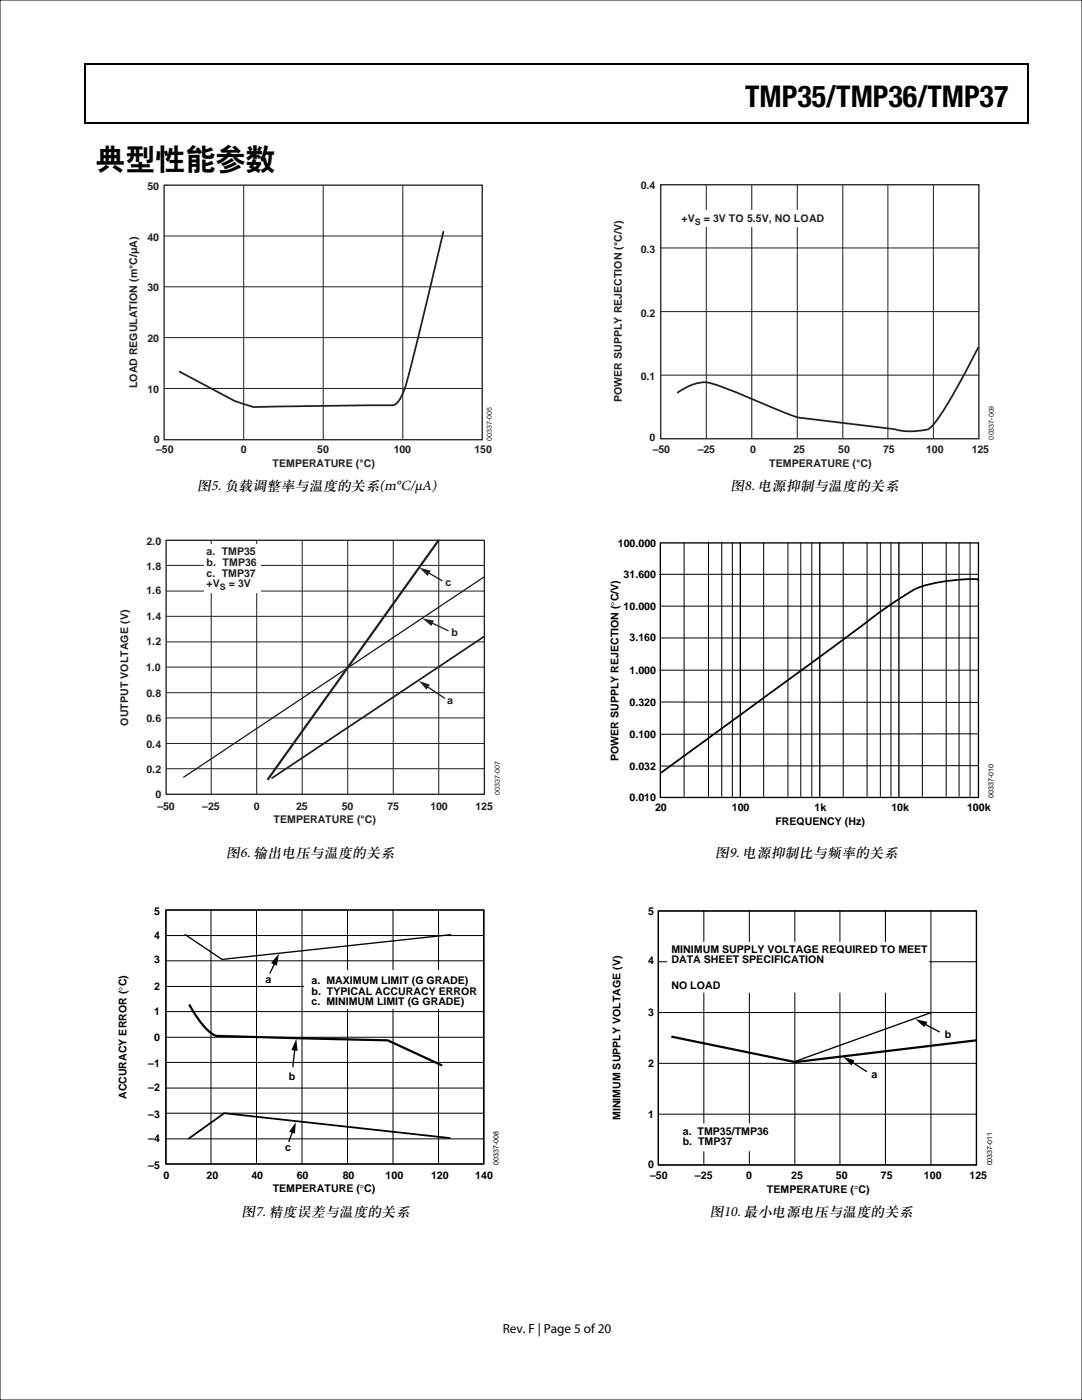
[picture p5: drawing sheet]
<svg xmlns="http://www.w3.org/2000/svg" width="216mm" height="279mm" viewBox="0 0 216 279" stroke-linecap="round" stroke-linejoin="round" font-family="sans-serif">
<path d="M16.9 12.7h.2v1h-.2zM205.1 12.7h.2v1h-.2zM205.1 12.7h.2v.3h-.2zM82.3 24.4h.2v.3h-.2zM205.1 24.4h.2v.3h-.2z" fill="#000"/>
<path d="M16.9 12.8h188.2M17 13.7v11M205.2 13.7v11M16.9 24.5h188.2" fill="none" stroke="#000" stroke-width=".25"/>
<path d="M32.7 37h63.5v50.8h-63.5zM131.8 36.9h63.5v50.7h-63.5z" fill="none" stroke="#231f20" stroke-width=".26"/>
<g fill="none" stroke="#231f20" stroke-width=".2">
<path d="M48.6 37v50.7M64.5 37v50.7M80.4 37v50.7M140.9 36.9v50.7M150 36.9v50.7M159.1 36.9v50.7M168.2 36.9v50.7M177.2 36.9v50.7M186.2 36.9v50.7M32.7 47.1h63.5M32.7 57.2h63.5M131.8 49.5h63.5"/>
<path d="M32.7 67.4h63.5M32.7 77.5h63.5M131.8 62.2h63.5M131.8 74.9h63.5"/>
</g>
<path d="M133.2 42h31.9v3.3h-31.9z" fill="#fff"/>
<path d="M88.5 46.2l-7 28.9a13.1 13.1 0 0 1-2.3 5.4l-.9 .4-27.7 .3-3.8-1.2-11-5.8M195.2 69.4l-.5 .9a106.2 106.2 0 0 1-8.4 14.4l-.7 .7-.6 .3a12.9 12.9 0 0 1-6.6-.1l-19.1-2.3-6.2-2.4a95.6 95.6 0 0 0-11.7-4.5 9.1 9.1 0 0 0-6.1 1.9" fill="none" stroke="#231f20" stroke-width=".35"/>
<path d="M33.1 107.8h63.5v50.7h-63.5z" fill="none" stroke="#231f20" stroke-width=".26"/>
<g fill="none" stroke="#231f20" stroke-width=".2">
<path d="M33.1 112.8h63.5M33.1 118h63.5M42.1 107.8v50.7M51.2 107.8v50.7M60.3 107.8v50.7M69.4 107.8v50.7M78.5 107.8v50.7M87.5 107.8v50.7M33.1 123h63.5M33.1 128.1h63.5M33.1 133.1h63.5M33.1 138.2h63.5"/>
<path d="M33.1 143.3h63.5M33.1 148.4h63.5M33.1 153.4h63.5"/>
</g>
<path d="M40.8 108.6h11.3v9.8h-11.3z" fill="#fff"/>
<path d="M36.7 155.1l59.8-39.9z" fill="#fff" stroke="#231f20" stroke-width=".26"/>
<path d="M87.5 107.9l-34 47.5z" fill="#fff" stroke="#231f20" stroke-width=".44"/>
<path d="M54.3 155.3l42.2-28.2z" fill="#fff" stroke="#231f20" stroke-width=".35"/>
<path d="M85.1 136.9l3.7 2.5" fill="none" stroke="#231f20" stroke-width=".26"/>
<path d="M83.6 135.9l2.2 .8-.7 .9z" fill="#231f20"/>
<path d="M86 124.2l3.5 1.7" fill="none" stroke="#231f20" stroke-width=".26"/>
<path d="M84.3 123.4l2.3 .5-.5 1z" fill="#231f20"/>
<path d="M85.3 114.2l3 1.7" fill="none" stroke="#231f20" stroke-width=".26"/>
<path d="M83.7 113.3l2.3 .6-.7 1.1z" fill="#231f20"/>
<g fill="none" stroke="#000" stroke-width=".2">
<path d="M33.1 186.7h63.5M33.1 191.7h63.5M33.1 196.9h63.5M33.1 181.6h63.5v50.7h-63.5zM42.1 181.6v50.7M51.2 181.6v50.7M60.3 181.6v50.7M69.3 181.6v50.7M78.4 181.6v50.7M87.5 181.6v50.7M33.1 201.9h63.5M33.1 207h63.5"/>
<path d="M33.1 212h63.5M33.1 217.1h63.5M33.1 222.2h63.5M33.1 227.3h63.5"/>
</g>
<path d="M60.6 193.7h35.6v7.7h-35.6z" fill="#fff"/>
<g fill="none" stroke="#000" stroke-width=".26">
<path d="M131.8 108.4h63.4v50.8h-63.4zM147.7 108.4v50.5M163.6 108.4v50.5M179.4 108.4v50.5M33.1 181.6h63.4v50.7h-63.4zM37 186.5l7.3 5 45.6-5M54.9 192.1l-1.1 2.2M131.4 181.8h63.4v50.7h-63.4zM58.8 209.2l-.4 3.8M169.9 211.9l3.1 2M184.3 204.3l3.2 1.7M185.6 202.2l-27.1 9.7"/>
<path d="M58.4 225.7l-.8 2.2"/>
</g>
<path d="M55.7 190.3l-.5 2.4-1.1-.5zM59.1 207.3l.3 2.4-1.3-.2zM168.3 210.9l2.2 .7-.6 1.1zM182.7 203.4l2.4 .5-.7 1.1zM59 223.9l-.2 2.3-1.1-.3z" fill="#000"/>
<path d="M195.2 115.7a32.3 32.3 0 0 0-12.1 1.6 101.7 101.7 0 0 0-13.5 9.4l-37.7 27.5M89.7 227.1l-45-4.9-7 5" fill="none" stroke="#000" stroke-width=".35"/>
<path d="M37.9 200.7a19.3 19.3 0 0 0 4.4 5.6l1.2 .5 33.9 .8 10.6 5M134.2 206.9l24.5 5.1 35.9-4.4" fill="none" stroke="#000" stroke-width=".44"/>
<g fill="none" stroke="#000" stroke-width=".2">
<path d="M131.7 114.6h63.5M136.5 108.4v50.5M141.4 108.4v50.5M144 108.4v50.5M146.1 108.4v50.5M152.4 108.4v50.5M157.2 108.4v50.5M159.8 108.4v50.5M162 108.4v50.5M168.3 108.4v50.5M173 108.4v50.5M175.7 108.4v50.5"/>
<path d="M177.8 108.4v50.5M184 108.4v50.5M188.8 108.4v50.5M191.4 108.4v50.5M193.6 108.4v50.5M131.7 133.8h63.5M131.8 127.3h63.5M131.9 121h63.3M131.8 140.1l63.4 .1M195 146.5h-63.2M195.1 152.8l-63.3 .1M131.4 181.8h63.4v50.7h-63.4z"/>
<path d="M131.4 191.9h63.4M140.4 181.8v50.7M149.5 181.8v50.7M158.6 181.8v50.7M167.6 181.8v50.7M176.7 181.8v50.7M185.8 181.8v50.7M131.4 202.1h63.4M131.4 212.2h63.4M131.4 222.4h63.4"/>
</g>
<path d="M133.3 188.2h51.9v9.7h-51.9z" fill="#fff"/>
<path d="M133.3 188.2h51.9v9.7h-51.9z" fill="none" stroke="#fff" stroke-width=".35"/>
<path d="M135.5 224.4h18.6v5.2h-18.6z" fill="#fff"/>
<path d="M135.5 224.4h18.6v5.2h-18.6z" fill="none" stroke="#fff" stroke-width=".35"/>
<path d="M0 0h215.9v279.4h-215.9z" fill="none" stroke="#0a0204" stroke-width=".2"/>
<g font-size="6">
<text x="148.7" y="21.3">TMP35/TMP36/TMP37</text>
<text x="19" y="33.6">典型性能参数</text>
</g>
<g font-size="2.9">
<text x="39.4" y="97.8">图5. 负载调整率与温度的关系(m°C/μA)</text>
<text x="145.8" y="97.8">图8. 电源抑制与温度的关系</text>
<text x="45.1" y="171.1">图6. 输出电压与温度的关系</text>
<text x="142.7" y="171.1">图9. 电源抑制比与频率的关系</text>
<text x="48.2" y="242.7">图7. 精度误差与温度的关系</text>
<text x="141.6" y="242.7">图10. 最小电源电压与温度的关系</text>
</g>
<text font-size="2.6" x="100.3" y="266">Rev. F | Page 5 of 20</text>
<g font-size="2.1" fill="#231f20">
<text x="29.4" y="37.9">50</text>
<text x="127.8" y="37.8">0.4</text>
<text x="136" y="44.3">+V</text>
<text x="140.4" y="44.3">= 3V TO 5.5V, NO LOAD</text>
<text x="29.4" y="48">40</text>
<text x="127.8" y="50.5">0.3</text>
<text x="29.4" y="58.1">30</text>
<text x="127.8" y="63.2">0.2</text>
<text x="29.4" y="68.2">20</text>
<text x="27.4" y="77.5" transform="rotate(-90 27.4 77.5)">LOAD REGULATION (m°C/µA)</text>
<text x="127.8" y="75.9">0.1</text>
<text x="29.4" y="78.4">10</text>
<text x="124.1" y="80.3" transform="rotate(-90 124.1 80.3)">POWER SUPPLY REJECTION (°C/V)</text>
<text x="30.7" y="88.5">0</text>
<text x="129.6" y="88">0</text>
<text x="31.2" y="90.3">–50</text>
<text x="48" y="90.3">0</text>
<text x="54.4" y="93.3">TEMPERATURE (°C)</text>
<text x="63.3" y="90.3">50</text>
<text x="78.6" y="90.3">100</text>
<text x="94.7" y="90.3">150</text>
<text x="130.3" y="90.4">–50</text>
<text x="139.2" y="90.4">–25</text>
<text x="149.7" y="90.4">0</text>
<text x="153.5" y="93.2">TEMPERATURE (°C)</text>
<text x="158.3" y="90.4">25</text>
<text x="167.3" y="90.4">50</text>
<text x="176.2" y="90.4">75</text>
<text x="184.8" y="90.4">100</text>
<text x="193.9" y="90.4">125</text>
<text x="29.2" y="113.7">1.8</text>
<text x="29.2" y="108.8">2.0</text>
<text x="41.2" y="110.8">a</text>
<text x="41.2" y="112.9">b. TMP36</text>
<text x="42.4" y="110.8">. TMP35</text>
<text x="29.2" y="118.5">1.6</text>
<text x="41.2" y="115.1">c</text>
<text x="41.2" y="117.2">+V</text>
<text x="42.4" y="115.1">. TMP37</text>
<text x="45.7" y="117.2">= 3V</text>
<text x="88.9" y="116.9">c</text>
<text x="29.2" y="123.8">1.4</text>
<text x="29.2" y="128.7">1.2</text>
<text x="90.1" y="127">b</text>
<text x="29.2" y="134">1.0</text>
<text x="29.2" y="139.1">0.8</text>
<text x="89.3" y="140.4">a</text>
<text x="25.6" y="144.8" transform="rotate(-90 25.6 144.8)">OUTPUT VOLTAGE (V)</text>
<text x="29.2" y="144">0.6</text>
<text x="29.2" y="149.3">0.4</text>
<text x="29.2" y="154.2">0.2</text>
<text x="31" y="159.2">0</text>
<text x="31.4" y="161.6">–50</text>
<text x="40.4" y="161.6">–25</text>
<text x="50.6" y="161.6">0</text>
<text x="59.1" y="161.6">25</text>
<text x="68.2" y="161.6">50</text>
<text x="77.3" y="161.6">75</text>
<text x="85.9" y="161.6">100</text>
<text x="94.9" y="161.6">125</text>
<text x="54.6" y="164.2">TEMPERATURE (°C)</text>
</g>
<g font-size="2.1">
<text x="123.3" y="109.2">100.000</text>
<text x="124.4" y="115.3">31.600</text>
<text x="124.4" y="121.8">10.000</text>
<text x="125.6" y="128">3.160</text>
<text x="125.6" y="134.5">1.000</text>
<text x="125.6" y="140.9">0.320</text>
<text x="125.6" y="147.3">0.100</text>
<text x="123.4" y="151.9" transform="rotate(-90 123.4 151.9)">POWER SUPPLY REJECTION (°C/V)</text>
<text x="125.6" y="153.6">0.032</text>
<text x="125.6" y="159.9">0.010</text>
<text x="130.7" y="161.9">20</text>
<text x="146" y="161.9">100</text>
<text x="162.5" y="161.9">1k</text>
<text x="177.9" y="161.9">10k</text>
<text x="193" y="161.9">100k</text>
<text x="154.7" y="164.7">FREQUENCY (Hz)</text>
<text x="30.8" y="182.5">5</text>
<text x="30.8" y="187.4">4</text>
<text x="134" y="190.2">MINIMUM SUPPLY VOLTAGE REQUIRED TO MEET</text>
<text x="30.8" y="197.6">2</text>
<text x="30.8" y="192.3">3</text>
<text x="53" y="196.2">a</text>
<text x="62.2" y="196.4">a. MAXIMUM LIMIT (G GRADE)</text>
<text x="134" y="192.3">DATA SHEET SPECIFICATION</text>
<text x="134" y="197.3">NO LOAD</text>
<text x="30.8" y="202.5">1</text>
<text x="62.2" y="198.5">b. TYPICAL ACCURACY ERROR</text>
<text x="62.2" y="200.6">c. MINIMUM LIMIT (G GRADE)</text>
<text x="30.8" y="207.8">0</text>
<text x="29.6" y="212.9">–1</text>
<text x="57.6" y="215.5">b</text>
<text x="25.3" y="219.4" transform="rotate(-90 25.3 219.4)">ACCURACY ERROR (°C)</text>
<text x="29.6" y="217.8">–2</text>
<text x="29.6" y="223.1">–3</text>
<text x="29.6" y="228">–4</text>
<text x="29.6" y="233.2">–5</text>
<text x="56.9" y="229.7">c</text>
<text x="32.6" y="235.3">0</text>
<text x="41.2" y="235.3">20</text>
<text x="50.2" y="235.3">40</text>
<text x="54.4" y="238">TEMPERATURE (°C)</text>
<text x="59.2" y="235.3">60</text>
<text x="68.4" y="235.3">80</text>
<text x="77" y="235.3">100</text>
<text x="86" y="235.3">120</text>
<text x="94.8" y="235.3">140</text>
<text x="129.7" y="235.3">–50</text>
<text x="138.7" y="235.3">–25</text>
</g>
<g font-size="2.1" fill="#020203">
<text x="129.3" y="182.6">5</text>
<text x="129.3" y="192.5">4</text>
<text x="129.3" y="202.7">3</text>
<text x="188.5" y="207.1">b</text>
<text x="129.3" y="212.9">2</text>
<text x="173.9" y="215.2">a</text>
<text x="123.8" y="223.5" transform="rotate(-90 123.8 223.5)">MINIMUM SUPPLY VOLTAGE (V)</text>
<text x="129.3" y="223.2">1</text>
<text x="136.2" y="226.5">a. TMP35/TMP36</text>
<text x="129.3" y="233.1">0</text>
<text x="136.2" y="228.6">b. TMP37</text>
<text x="148.9" y="235.3">0</text>
<text x="153" y="238.2">TEMPERATURE (°C)</text>
<text x="157.9" y="235.3">25</text>
<text x="166.8" y="235.3">50</text>
<text x="175.8" y="235.3">75</text>
<text x="184.4" y="235.3">100</text>
<text x="193.4" y="235.3">125</text>
</g>
<g font-size="1.8" fill="#231f20">
<text x="138.6" y="44.9">S</text>
<text x="43.9" y="117.7">S</text>
</g>
<g font-size="1.4" fill="#231f20">
<text x="98.1" y="87.9" transform="rotate(-90 98.1 87.9)">00337-005</text>
<text x="198.3" y="87.7" transform="rotate(-90 198.3 87.7)">00337-009</text>
<text x="99.7" y="158.7" transform="rotate(-90 99.7 158.7)">00337-007</text>
</g>
<g font-size="1.4">
<text x="198.2" y="159.2" transform="rotate(-90 198.2 159.2)">00337-010</text>
<text x="99.5" y="232.4" transform="rotate(-90 99.5 232.4)">00337-008</text>
<text x="198" y="232.6" transform="rotate(-90 198 232.6)">00337-011</text>
</g>
</svg>
